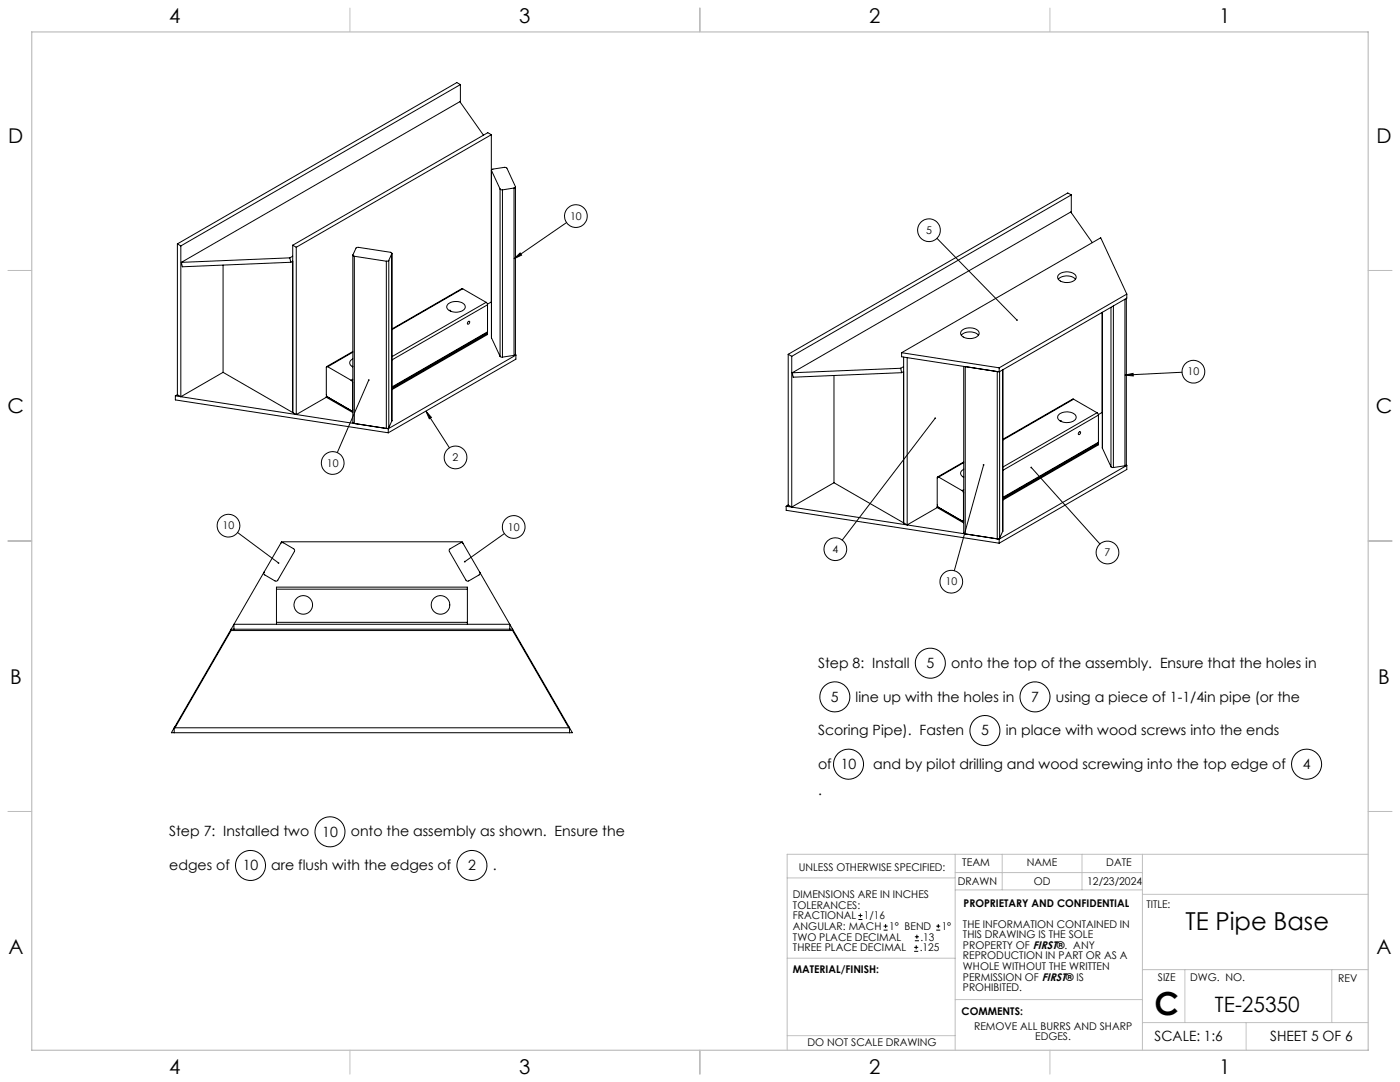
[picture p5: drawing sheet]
<svg xmlns="http://www.w3.org/2000/svg" width="559mm" height="432mm" viewBox="0 0 559 432" stroke-linecap="round" stroke-linejoin="round" font-family="sans-serif">
<g fill="none" stroke="#c0c0c0" stroke-width=".4">
<path d="M139.7 3.2v9.5M279.4 3.2v9.5M419.1 3.2v9.5M3.1 107.9h9.6M546.1 107.9h9.5M3.1 215.9h9.6M546.1 215.9h9.5M3.1 323.8h9.6M546.1 323.8h9.5M314.2 350.3h67M381.2 340.9v78.2M381.2 355.1h74.8"/>
<path d="M381.2 348.2h74.8M400 340.9v14.2M431.9 340.9v14.2M456 340.9v78.2M456 356.9h90.1M546.1 340.9h-231.9v78.2M314.2 382.4h67.2M381.2 398.9h74.8M456 387h90.1M472.9 387v21.1M531.6 387v21.1M139.7 419.1v9.6"/>
<path d="M279.4 419.1v9.6M314.2 413.3h67M419.1 419.1v9.6M456 408.1h90.1M497.4 408.1v11"/>
</g>
<path d="M12.7 12.7h533.4v406.4h-533.4z" fill="none" stroke="#c0c0c0" stroke-width=".5"/>
<g fill="none" stroke="#000" stroke-width=".4">
<path d="M183.8 33.8l-111.6 64.3M183.8 33.8v7.1M183.8 33.8l-1.4-.9-111.6 64.4M193 53.9l-9.4-13.3-111.2 64.1M196.1 53.8l-1.4-.8-77.9 44.9M196.1 53.8l-77.8 44.9M196.1 53.8v66.7M196.1 67.9l.1 66.9M199.6 75.4l1 .4M199.6 75.4v66.8M200.6 75.8v66.7M205.2 75l.5-.5-3.4-7.4-1-.3-4.6 .7-.6 .4 3.5 7.5"/>
<path d="M205.2 75l-4.6 .8M205.2 75v66.8M205.7 74.6v66.8l-.5 .4M427.6 77.8l-111.6 64.4M427.6 77.8v7.1M427.6 77.8l-1.4-.8-111.6 64.4M70.8 97.3v60.2M70.8 97.3l1.4 .8M72.2 98.1v60.2M116.8 97.9l1.5 .8M116.8 97.9v66.7M118.3 98.7v66.8"/>
<path d="M226.1 88.8l-20.9 14.5M374 95.1l31.9 32.6M436 96.8l-8.6-12.2-111.2 64.2M89 105.8v42.8M115.7 102.9l-43.3 1.8M115.7 102.9l.4 1.8M116.1 104.7l-43.3 1.8-.4-1.8M116.8 102.2l-1.1 .7M116.8 104.2l-.7 .5M140.8 101.8v66.8l.6 .4M141.4 102.3l12.8 1.9M141.4 102.3v66.7"/>
<path d="M154.2 104.2v66.8M155.2 103.9l-1 .3M155.2 103.9v66.8M156.4 101.2l-.5-.5-13.3-2-.5 .3-1.3 2.8 .6 .5M156.4 101.2l-1.2 2.7M156.4 101.2v66.8M156.4 101.1v66.9M184.7 115.3l-.4-.1-27.9 16.1M184.7 115.3l9.3 5.3M184.7 115.3l-28.3 16.3M205.2 103.3l2.4-2.3 .6 .8zM422.4 111.4a5 5 0 0 1 6.9 0"/>
<path d="M422.8 109.4a4.9 4.9 0 0 1 6.7 .9 2.96 2.96 0 0 1-3.8 2.4h-.4a2.59 2.59 0 0 1-3.1-2.5zM449 119.4v66.5M449.6 119.1v66.3M449.8 117.4l-10.5-22.5-79.4 45.9M449.8 117.4l-51 29.4M449.8 117.4v1.6l-51 29.4M178.9 121.2a4.9 4.9 0 0 1 6.8 .9 3 3 0 0 1-3.8 2.5h-.5a2.59 2.59 0 0 1-3-2.6zM179.3 123.9l.4-.1 .2 .4M186.9 128.4a.41 .41 0 0 1 .6 0 .41 .41 0 0 1-.2 .6 .46 .46 0 0 1-.7 .3 .46 .46 0 0 1 .2-.8zM194 120.6l.6 1M194 120.6l-37.6 21.7M194.3 132.9l.3 .2"/>
<path d="M194.6 132.4l-.1 .4-38.1 21.9M194.6 133.1l-38.2 22M194.6 133.1v.4l-38.2 22M194.6 121.6v10.8M194.6 121.6l-38.2 22.1M194.6 132.4l-38.2 22M196.1 120.5l-1.5 .9M196.1 120.5v.1M196.1 134.7l.1 .1M196.2 134.8l3.4 7.4M383.7 133.8a5.2 5.2 0 0 1 6.9 0M384.1 131.8a4.9 4.9 0 0 1 6.7 .8 3 3 0 0 1-3.8 2.5 3.1 3.1 0 0 1-3.6-2.3z"/>
<path d="M440 124.6v54.3M443.4 122.7v63.6M444.4 122.1v64.5M70 158l85 13.1M70 158v1.6l85 13.1M70.8 157.5l-.8 .5M70.8 157.5l1.4 .8M89 148.6l27.8 16M89 148.6l-16.8 9.7M130.2 158.5l-11.9 7M130.2 158.1l10.5 6.1M130.2 158.5l10.5 6.1"/>
<path d="M130.2 158.1v.4M130.4 158l-.2 .1M130.8 146.4l-.6 .1v11.1l.6 .9M130.8 146.4l9.4 5.4M140.2 151.8l.5 .9M140.7 152.7v10.8M140.8 143.2a1.66 1.66 0 0 0-1.2 1.6 1.66 1.66 0 0 0 1.2 1.6M140.8 146.2l-.2 .1M140.8 140.3l-10.4 6M140.8 151.3l-.6 .5M140.8 152.6l-.1 .1M140.8 140.5l-10 5.9"/>
<path d="M147.2 151.7l-12.6 28.9M199.6 142.2l1 .3M205.2 141.8l-4.6 .7M205.7 141.3l.2 .4M205.9 141.7l-50.9 29.4M205.9 141.7v1.6l-50.9 29.4M314.6 141.4v60.1M314.6 141.4l1.4 .8M316 142.2v60.2M332.9 149.9v42.8M359.5 147l-43.3 1.8M359.5 147l.4 1.7"/>
<path d="M359.9 140.8v1.6l38.9 6M359.9 140.8l38.9 6M359.9 148.7l-43.3 1.8-.4-1.7M360.7 142.5v66.2M360.7 146.3l-1.2 .7M360.7 148.3l-.8 .4M362.1 142.7v66.8M384.7 146.2v66.5l.6 .4v-66.8M398 148.3v66.8l1-.4M398.8 146.8v1.6M399 148.3v66.4M400.3 147.6l-.1 64.5"/>
<path d="M428.5 159.3h-.4l-27.8 16M428.5 159.3l9.4 5.4M428.5 159.3l-28.2 16.3M449 149.7l3.3-.7v1zM471.8 148.6l-22.8 1.1M116.8 164.6l1.5 .9M140.7 163.5l-.2 .4h-.3M140.7 164.2v.4M140.8 163.7l-.3 .2M140.8 164.1l-.1 .1M140.8 164.5l-.1 .1M140.8 163.4l-.1 .1"/>
<path d="M141.4 169l12.8 2M155 171.1v1.6M155.2 170.7l-1 .3M156.4 168l-1.2 2.7M170 164.1l2.2 2.5-.9 .5zM170 164.1l9.4 14.6M373.3 166.9l-37.1 48.6M422.8 165.3a4.9 4.9 0 0 1 6.7 .9 3 3 0 0 1-3.8 2.5l-.4-.1a2.59 2.59 0 0 1-3.1-2.5zM423.2 168l.3-.1 .2 .3M430.7 172.4l.1-.1a.57 .57 0 0 1 .5 .8 .57 .57 0 0 1-.8 .3l-.1-.3zM437.9 164.7l.5 1M437.9 164.7l-37.6 21.7"/>
<path d="M438.1 177l.3 .1M438.4 176.5l-.1 .3-38 22M438.4 177.1v.4l-38.1 22.1M438.4 177.1l-38.1 22M438.4 165.7v10.8M438.4 165.7l-38.1 22M438.4 176.5l-38.1 22M440 164.7l-1.6 .8M440 178.9l3.4 7.4M332.9 192.7l27.8 16M332.9 192.7l-16.9 9.7M374.7 190.4l-.6 .2 .1 11.4 .3 .4 9.6 5.6 .5-.4"/>
<path d="M374.7 190.4l9.3 5.4M384 195.8l.6 1M384.6 196.8v10.8M384.7 187.3a1.65 1.65 0 0 0-1.3 1.6 1.65 1.65 0 0 0 1.3 1.6M384.7 190.2l-.3 .1M384.7 184.4l-10.5 6M384.7 195.4l-.7 .4M384.7 196.7l-.1 .1M384.7 184.6l-10 5.8M392.6 185.5l-11.7 42.3M411.6 186.5l27.4 30.6M443.4 186.3l1 .3"/>
<path d="M449 185.9l-4.6 .7M449.6 185.4l-.6 .5M449.6 185.4l.2 .3M449.8 185.7v1.7l-51 29.4M449.8 185.7l-51 29.5M94.8 212.5l16.4 12.2M112 216.9l.5-.4 .6 .1 4.2 2.5 .3 .5-6.8 12.1-1 .1-4.2-2.4-.2-1M112 216.9l-6.6 11.5M112 216.9l.4-.7h72.1l.4 .7M184.9 216.9l-.5-.4-.6 .1-4.3 2.5-.2 .7 6.7 11.7 .5 .4 .6-.1 4.2-2.4 .2-1M184.9 216.9l6.6 11.5M201.3 212.9l-15.8 11.3"/>
<path d="M313.8 202l85 13.2M313.8 202v1.7l85 13.1M314.6 201.5l-.8 .5M314.6 201.5l1.4 .9M360.7 208.7l1.4 .8M374.1 202.6l-12 6.9M374.1 202.6l10.5 6M374.1 202.2v.4M374.1 202.2l10.5 6M374.2 202.1l-.1 .1M384.6 208.2v.4M384.7 207.8l-.3 .1"/>
<path d="M384.7 208.6h-.1M384.7 208.2h-.1M384.7 207.5l-.1 .1M398.8 215.2v1.6M400.2 212.1l-1.2 2.6M400.3 211.9l-.1 .2M105.4 228.4l-13.1 22.7M110.3 235.1v-.8h76.2v.8M110.3 235.1h76.2M110.3 235.1v13.3M186.5 235.1v13.3M191.5 228.4l37 64h-160.1l23.9-41.3"/>
<path d="M92.3 251.1h112.3v.5M92.3 251.6h112.3M92.3 251.1v.5M92.3 251.6l-22.5 38.8v-.5M93.4 251.1v-2h110.1v2M110.3 248.4v.7M110.3 248.4h76.2M186.5 248.4v.7M204.6 251.6l22.4 38.8v-.5M69.5 292.4v-2h157.8v2M342.6 367h1.6M342.6 365.4h1.6"/>
<path d="M343.4 364.6v1.5M352.7 371.2h1.6M352.7 369.6h1.6M353.5 368.8v1.6M364.9 379.7h1.6M364.9 378.1h1.6M365.2 375.4h1.6M365.2 373.8h1.6M365.7 377.3v1.5M366 373v1.6M373.7 371.2h1.6M373.7 369.6h1.6"/>
<path d="M374.5 368.8v1.6"/>
<circle cx="229.9" cy="86.2" r="4.5"/>
<circle cx="370.8" cy="91.9" r="4.5"/>
<circle cx="476.3" cy="148.3" r="4.5"/>
<circle cx="132.8" cy="184.8" r="4.5"/>
<circle cx="181.8" cy="182.6" r="4.5"/>
<circle cx="91.2" cy="209.8" r="4.5"/>
<circle cx="205" cy="210.3" r="4.5"/>
<circle cx="333.4" cy="219.2" r="4.5"/>
<circle cx="379.7" cy="232.1" r="4.5"/>
<circle cx="442" cy="220.5" r="4.5"/>
<circle cx="121" cy="241.4" r="3.7"/>
<circle cx="175.8" cy="241.4" r="3.7"/>
<circle cx="333.2" cy="278.1" r="6"/>
<circle cx="371.3" cy="264.7" r="6"/>
<circle cx="413.1" cy="278.1" r="6"/>
<circle cx="393.1" cy="291.6" r="6"/>
<circle cx="338.7" cy="305" r="6"/>
<circle cx="521.5" cy="305" r="6"/>
<circle cx="131.7" cy="332" r="6"/>
<circle cx="100" cy="345.4" r="6"/>
<circle cx="188.4" cy="345.4" r="6"/>
</g>
<path d="M185.2 223.9v.4l.3-.1-.3 .1a.33 .33 0 0 0 .5 .1 .33 .33 0 0 0 0-.5 .33 .33 0 0 0-.5 0zM205.2 103.3l2.4-2.3 .6 .8zM146.9 151.4a.34 .34 0 0 0 .1 .5 .34 .34 0 0 0 .5 0 .34 .34 0 0 0-.2-.5l-.1 .3 .1-.3zM170 164.1l2.2 2.5-.9 .5zM110.9 224.5v.4l.5 .1-.2-.3 .2 .2v-.5zM405.7 127.5l-.1 .4 .6 .1-.3-.3 .3 .3v-.5zM373 166.7a.34 .34 0 0 0 .1 .5 .34 .34 0 0 0 .4-.1 .34 .34 0 0 0 0-.4l-.2 .2 .2-.2zM392.4 185.3a.34 .34 0 0 0 0 .5 .34 .34 0 0 0 .5-.1 .34 .34 0 0 0-.2-.5l-.1 .3 .1-.3zM449 149.7l3.3-.7v1zM411.4 186.3a.34 .34 0 0 0 .2 .5 .34 .34 0 0 0 .4-.4 .34 .34 0 0 0-.6-.1l.2 .2z" fill="#000"/>
<text font-size="12.7" x="460.9" y="405.2">C</text>
<text font-size="9.9" x="473.2" y="371.2">TE Pipe Base</text>
<text font-size="8.5" x="484.9" y="404">TE-25350</text>
<g font-size="8.1">
<text x="67.6" y="9.3">4</text>
<text x="207.3" y="9.3">3</text>
<text x="347" y="9.3">2</text>
<text x="486.7" y="9.3">1</text>
<text x="3.3" y="57">D</text>
<text x="549.4" y="57">D</text>
<text x="3" y="164.9">C</text>
<text x="549.1" y="164.9">C</text>
<text x="4" y="272.9">B</text>
<text x="550.1" y="272.9">B</text>
<text x="3.3" y="380.8">A</text>
<text x="549.4" y="380.8">A</text>
<text x="67.6" y="428.4">4</text>
<text x="207.3" y="428.4">3</text>
<text x="347" y="428.4">2</text>
<text x="486.7" y="428.4">1</text>
</g>
<g font-size="5.6">
<text x="326.5" y="266.5">Step 8: Install</text>
<text x="369.8" y="266.6">5</text>
<text x="379.6" y="266.5">onto the top of the assembly. Ensure that the holes in</text>
<text x="331.7" y="280.1">5</text>
<text x="341.5" y="280">line up with the holes in</text>
<text x="411.6" y="280.1">7</text>
<text x="421.4" y="280">using a piece of 1-1/4in pipe (or the</text>
<text x="326.5" y="293.4">Scoring Pipe). Fasten</text>
<text x="391.6" y="293.5">5</text>
<text x="401.4" y="293.4">in place with wood screws into the ends</text>
<text x="326.5" y="306.9">of 10</text>
<text x="348.5" y="306.9">and by pilot drilling and wood screwing into the top edge of</text>
<text x="520" y="306.9">4</text>
<text x="326.5" y="317.1">.</text>
<text x="67.5" y="333.8">Step 7: Installed two</text>
<text x="128.6" y="333.9">10</text>
<text x="140" y="333.8">onto the assembly as shown. Ensure the</text>
<text x="67.5" y="347.3">edges of</text>
<text x="96.9" y="347.4">10</text>
<text x="108.3" y="347.3">are flush with the edges of</text>
<text x="186.8" y="347.4">2</text>
<text x="196.7" y="347.3">.</text>
<text x="460.9" y="415.2">SCALE: 1:6</text>
<text x="507" y="415.2">SHEET 5 OF 6</text>
</g>
<g font-size="4.2">
<text x="227.5" y="87.7">10</text>
<text x="369.6" y="93.4">5</text>
<text x="474" y="149.8">10</text>
<text x="180.7" y="184">2</text>
<text x="130.5" y="186.3">10</text>
<text x="88.9" y="211.3">10</text>
<text x="202.7" y="211.8">10</text>
<text x="332.3" y="220.6">4</text>
<text x="440.9" y="222">7</text>
<text x="377.4" y="233.6">10</text>
<text x="318.8" y="347.7">UNLESS OTHERWISE SPECIFIED:</text>
<text x="384.1" y="345.5">TEAM</text>
<text x="409.9" y="345.7">NAME</text>
<text x="441.6" y="345.7">DATE</text>
<text x="382.3" y="353.3">DRAWN</text>
<text x="412.6" y="353.3">OD</text>
<text x="433.9" y="353.3">12/23/2024</text>
<text x="316.5" y="358.5">DIMENSIONS ARE IN INCHES</text>
<text x="316.5" y="362.7">TOLERANCES:</text>
<text x="384.6" y="361.9">PROPRIETARY AND CONFIDENTIAL</text>
<text x="457.6" y="362.3">TITLE:</text>
<text x="316.5" y="371.2">ANGULAR: MACH</text>
<text x="316.5" y="366.9">FRACTIONAL</text>
<text x="344.8" y="366.9">1/16</text>
<text x="354.9" y="371.2">1° BEND</text>
<text x="375.9" y="371.2">1°</text>
<text x="384.4" y="370.2">THE INFORMATION CONTAINED IN</text>
<text x="316.5" y="375.4">TWO PLACE DECIMAL</text>
<text x="367.4" y="375.4">.13</text>
<text x="384.4" y="374.4">THIS DRAWING IS THE SOLE</text>
<text x="316.5" y="379.6">THREE PLACE DECIMAL</text>
<text x="367.1" y="379.6">.125</text>
<text x="384.4" y="378.6">PROPERTY OF FIRST®. ANY</text>
<text x="384.4" y="382.9">REPRODUCTION IN PART OR AS A</text>
<text x="316.5" y="388.4">MATERIAL/FINISH:</text>
<text x="384.4" y="387.1">WHOLE WITHOUT THE WRITTEN</text>
<text x="384.4" y="391.3">PERMISSION OF FIRST® IS</text>
<text x="384.4" y="395.6">PROHIBITED.</text>
<text x="462.2" y="391.3">SIZE</text>
<text x="475.1" y="391.3">DWG. NO.</text>
<text x="534.1" y="391.8">REV</text>
<text x="383.8" y="405.1">COMMENTS:</text>
<text x="388.8" y="410.9">REMOVE ALL BURRS AND SHARP</text>
<text x="322.3" y="417.6">DO NOT SCALE DRAWING</text>
<text x="413.2" y="415.2">EDGES.</text>
</g>
</svg>
